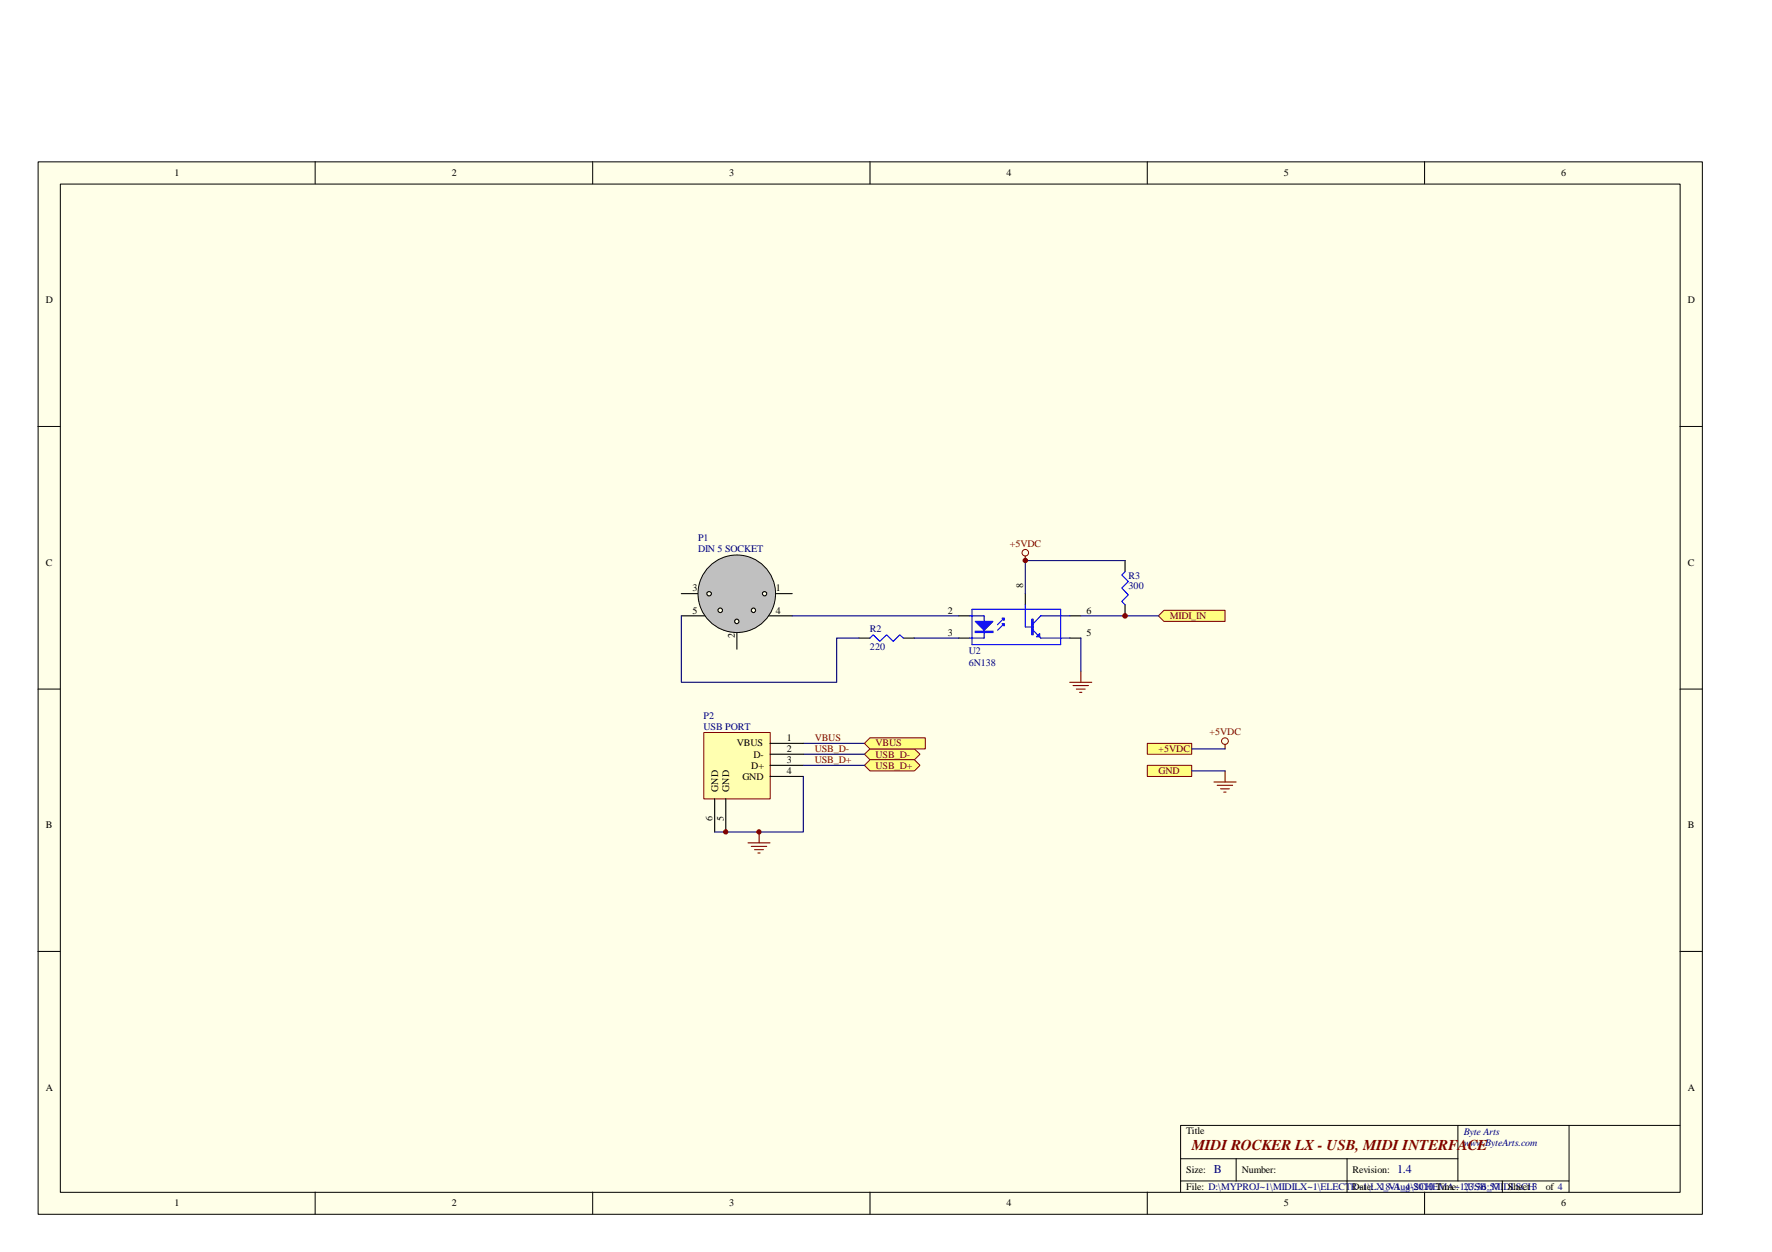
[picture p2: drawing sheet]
<svg xmlns="http://www.w3.org/2000/svg" width="297mm" height="210mm" viewBox="0 0 297 210" stroke-linecap="round" stroke-linejoin="round" font-family="sans-serif">
<path d="M6.4 27.1h279v176.5h-279z" fill="#ffffe8"/>
<g fill="none" stroke="#000" stroke-width=".17">
<path d="M6.4 27.1h279v176.5h-279zM10.1 30.9h271.5v169h-271.5zM52.8 27.1v3.7M99.4 27.1v3.7M145.8 27.1v3.7M192.3 27.1v3.7M238.8 27.1v3.7M6.3 71.5h3.8M281.6 71.5h3.7M6.3 115.5h3.8M281.6 115.5h3.7M6.3 159.5h3.8"/>
<path d="M281.6 159.5h3.7M52.8 199.9v3.6M99.4 199.9v3.6M145.8 199.9v3.6M192.3 199.9v3.6M197.9 194.3h46.5M197.9 198h65.1M207.2 194.3v3.7M225.8 194.3v5.6M238.8 199.9v3.6M244.4 188.7v9.3M251.8 198v1.9"/>
<path d="M263 188.7h-65.1v11.2M281.6 188.7h-18.6v11.2"/>
</g>
<path d="M144.9 126.4l.9-.8h7.5l.9 .8-.9 1h-7.5z" fill-rule="evenodd" fill="#ffff80"/>
<path d="M144.9 126.4l.9-.8h7.5l.9 .8-.9 1h-7.5z" fill="none" stroke="#800000" stroke-width=".17"/>
<path d="M144.9 128.3l.9-.9h7.5l.9 .9-.9 .9h-7.5z" fill-rule="evenodd" fill="#ffff80"/>
<path d="M144.9 128.3l.9-.9h7.5l.9 .9-.9 .9h-7.5z" fill="none" stroke="#800000" stroke-width=".17"/>
<path d="M171.9 99.5v1.9M160.7 103.3h1.9M160.7 107h1.9M179.3 103.3h1.9M179.3 107h1.9" fill="none" stroke="#000" stroke-width=".19"/>
<path d="M162.6 103.3h2.4v3.7h-2.4M162.9 102.2h14.9v5.9h-14.9zM168.3 104.6l-1.1 1.1M168.3 103.6l-1.1 1.1M171.9 101.4v3.7h1.3M173.2 105.7l.7 .7M174.3 106.8l.2 .2h4.8M179.3 103.3h-4.8l-1.3 1.3" fill="none" stroke="#00f" stroke-width=".19"/>
<path d="M163.5 104.2h3l-1.5 1.5z" fill="#00f"/>
<path d="M163.5 104.2h3l-1.5 1.5zM163.5 105.8h3v.2h-3z" fill="none" stroke="#00f" stroke-width=".19"/>
<path d="M163.5 105.9h3" fill="none" stroke="#00f" stroke-width=".21"/>
<path d="M168 103.6h.3v.4z" fill="#00f"/>
<path d="M168 103.6h.3v.4z" fill="none" stroke="#00f" stroke-width=".19"/>
<path d="M168 104.6h.3v.3z" fill="#00f"/>
<path d="M168 104.6h.3v.3z" fill="none" stroke="#00f" stroke-width=".19"/>
<path d="M174.3 106.2v.6h-.6z" fill="#00f"/>
<path d="M173 103.8h.2v2.6h-.2zM173.7 106.8l.6-.6v.6z" fill="none" stroke="#00f" stroke-width=".19"/>
<path d="M173.1 103.8v2.6" fill="none" stroke="#00f" stroke-width=".21"/>
<path d="M114.2 99.5h5.6M127.3 99.5h5.5M114.2 103.3h5.6M123.5 103.3v5.5M127.3 103.3h5.5" fill="none" stroke="#000" stroke-width=".19"/>
<circle cx="123.5" cy="99.5" r="6.5" fill="#c0c0c0"/>
<circle cx="123.5" cy="99.5" r="6.5" fill="none" stroke="#000" stroke-width=".17"/>
<circle cx="128.2" cy="99.5" r=".36" fill="#ffffe8"/>
<circle cx="128.2" cy="99.5" r=".36" fill="none" stroke="#000" stroke-width=".19"/>
<circle cx="123.5" cy="104.2" r=".37" fill="#ffffe8"/>
<circle cx="123.5" cy="104.2" r=".37" fill="none" stroke="#000" stroke-width=".19"/>
<circle cx="126.3" cy="102.3" r=".37" fill="#ffffe8"/>
<circle cx="126.3" cy="102.3" r=".37" fill="none" stroke="#000" stroke-width=".19"/>
<circle cx="120.7" cy="102.3" r=".38" fill="#ffffe8"/>
<circle cx="120.7" cy="102.3" r=".38" fill="none" stroke="#000" stroke-width=".19"/>
<circle cx="118.9" cy="99.5" r=".37" fill="#ffffe8"/>
<g fill="none" stroke="#000" stroke-width=".19">
<path d="M188.6 94v1.8M144 107h1.8M151.4 107h1.9M188.6 101.4v1.9"/>
<circle cx="118.9" cy="99.5" r=".37"/>
</g>
<path d="M188.6 95.8l-.6 .6 1.1 1.1-1.1 1.1 1.1 1.1-1.1 1.1 .6 .6M145.8 107l.6-.6 1.1 1.1 1.1-1.1 1.1 1.1 1.1-1.1 .6 .6" fill="none" stroke="#00f" stroke-width=".19"/>
<path d="M192.3 124.6h7.5v1.8h-7.5z" fill-rule="evenodd" fill="#ffff80"/>
<path d="M192.3 124.6h7.5v1.8h-7.5z" fill="none" stroke="#800000" stroke-width=".17"/>
<path d="M192.3 128.3h7.5v1.9h-7.5z" fill-rule="evenodd" fill="#ffff80"/>
<g fill="none" stroke="#800000" stroke-width=".17">
<path d="M192.3 128.3h7.5v1.9h-7.5z"/>
<circle cx="205.3" cy="124.2" r=".56"/>
</g>
<path d="M203.5 131.1h3.7M204 131.7h2.6M204.6 132.2h1.5M205.1 132.8h.4M205.4 124.8v.8M205.4 129.2v1.9" fill="none" stroke="#800000" stroke-width=".19"/>
<path d="M199.8 129.2h5.6M199.8 125.6h5.6" fill="none" stroke="#000080" stroke-width=".19"/>
<path d="M194.2 103.3l.9-1h10.3v1.9h-10.3z" fill-rule="evenodd" fill="#ffff80"/>
<g fill="none" stroke="#800000" stroke-width=".17">
<path d="M194.2 103.3l.9-1h10.3v1.9h-10.3z"/>
<circle cx="171.9" cy="92.7" r=".55"/>
</g>
<path d="M171.9 93.2v.8M179.3 114.4h3.7M179.9 114.9h2.6M180.4 115.5h1.5M181 116.1h.4M181.2 112.5v1.9" fill="none" stroke="#800000" stroke-width=".19"/>
<path d="M188.6 94h-16.7v5.5M114.2 103.3v11.1h26v-7.4h3.8M132.8 103.3h27.9M153.3 107h7.4M181.2 103.3h13M181.2 107v5.5M134.7 124.6h10.2M134.7 126.4h10.2" fill="none" stroke="#000080" stroke-width=".19"/>
<path d="M118 122.9h11.1v11h-11.1z" fill="#ffffb0"/>
<path d="M118 122.8h11.1v11.1h-11.1z" fill="none" stroke="#800000" stroke-width=".17"/>
<path d="M119.8 133.9v5.6M121.7 133.9v5.6M129.1 124.6h5.6M129.1 126.4h5.6M129.1 128.3h5.6M129.1 130.2h5.6" fill="none" stroke="#000" stroke-width=".19"/>
<path d="M134.7 130.2v9.3h-14.9M134.7 128.3h10.2" fill="none" stroke="#000080" stroke-width=".19"/>
<path d="M127.3 139.5v1.8M125.4 141.3h3.7M125.9 141.9h2.6M126.5 142.5h1.5M127 143h.4" fill="none" stroke="#800000" stroke-width=".19"/>
<path d="M144.9 124.6l.9-.9h9.3v1.9h-9.3z" fill-rule="evenodd" fill="#ffff80"/>
<path d="M144.9 124.6l.9-.9h9.3v1.9h-9.3z" fill="none" stroke="#800000" stroke-width=".17"/>
<circle cx="127.2" cy="139.5" r=".36" fill="#800000"/>
<circle cx="127.2" cy="139.5" r=".36" fill="none" stroke="#800000" stroke-width=".17"/>
<circle cx="171.9" cy="94" r=".37" fill="#800000"/>
<circle cx="171.9" cy="94" r=".37" fill="none" stroke="#800000" stroke-width=".17"/>
<circle cx="121.6" cy="139.5" r=".36" fill="#800000"/>
<circle cx="121.6" cy="139.5" r=".36" fill="none" stroke="#800000" stroke-width=".17"/>
<circle cx="188.6" cy="103.3" r=".38" fill="#800000"/>
<circle cx="188.6" cy="103.3" r=".38" fill="none" stroke="#800000" stroke-width=".17"/>
<text font-size="2.5" fill="#800000" x="199.8" y="192.8">MIDI ROCKER LX - USB, MIDI INTERFACE</text>
<g font-size="2" fill="#000080">
<text x="203.5" y="196.6">B</text>
<text x="234.2" y="196.6">1.4</text>
</g>
<g font-size="1.7">
<text x="29.2" y="29.5">1</text>
<text x="75.7" y="29.5">2</text>
<text x="122.2" y="29.5">3</text>
<text x="168.7" y="29.5">4</text>
<text x="215.2" y="29.5">5</text>
<text x="261.7" y="29.5">6</text>
<text x="7.7" y="50.8">D</text>
<text x="282.9" y="50.8">D</text>
<text x="7.7" y="94.9">C</text>
<text x="282.9" y="94.9">C</text>
<text x="116.1" y="99.1">3</text>
<text x="130" y="99.1">1</text>
<text x="171.5" y="98.6" transform="rotate(-90 171.5 98.6)">8</text>
<text x="116.1" y="102.9">5</text>
<text x="123.2" y="107" transform="rotate(-90 123.2 107)">2</text>
<text x="130" y="102.9">4</text>
<text x="158.9" y="102.9">2</text>
<text x="158.9" y="106.6">3</text>
<text x="182.1" y="102.9">6</text>
<text x="182.1" y="106.6">5</text>
<text x="123.5" y="125.1">VBUS</text>
<text x="131.9" y="124.2">1</text>
<text x="124.5" y="130.7">GND</text>
<text x="125.9" y="128.9">D+</text>
<text x="126.3" y="127">D-</text>
<text x="131.9" y="126.1">2</text>
<text x="131.9" y="129.8">4</text>
<text x="131.9" y="127.9">3</text>
<text x="119.5" y="137.6" transform="rotate(-90 119.5 137.6)">6</text>
<text x="120.4" y="132.8" transform="rotate(-90 120.4 132.8)">GND</text>
<text x="121.3" y="137.6" transform="rotate(-90 121.3 137.6)">5</text>
<text x="122.3" y="132.8" transform="rotate(-90 122.3 132.8)">GND</text>
<text x="7.7" y="138.9">B</text>
<text x="282.9" y="138.9">B</text>
<text x="7.7" y="182.9">A</text>
<text x="282.9" y="182.9">A</text>
<text x="198.8" y="190.2">Title</text>
<text x="198.8" y="196.6">Size:</text>
<text x="208.1" y="196.6">Number:</text>
<text x="226.7" y="196.6">Revision:</text>
<text x="29.2" y="202.2">1</text>
<text x="75.7" y="202.2">2</text>
<text x="122.2" y="202.2">3</text>
<text x="168.7" y="202.2">4</text>
<text x="198.8" y="199.4">File: D:\MYPROJ~1\MIDILX~1\ELECTR~1\LX_V1_4\SCHEMA~1\USB_MIDI.SCH</text>
<text x="215.2" y="202.2">5</text>
<text x="226.7" y="199.4">Date: 18-Aug-2010 Time: 23:36:57</text>
<text x="252.8" y="199.4">Sheet 3</text>
<text x="259.1" y="199.4">of 4</text>
<text x="261.7" y="202.2">6</text>
</g>
<g font-size="1.7" fill="#000080">
<text x="117" y="90.8">P1</text>
<text x="117" y="92.6">DIN 5 SOCKET</text>
<text x="189.2" y="97.1">R3</text>
<text x="189.2" y="98.8">300</text>
<text x="145.8" y="106">R2</text>
<text x="145.8" y="109">220</text>
<text x="162.4" y="109.7">U2</text>
<text x="162.4" y="111.6">6N138</text>
<text x="117.9" y="120.5">P2</text>
<text x="117.9" y="122.3">USB PORT</text>
<text x="245.4" y="190.2">Byte Arts</text>
<text x="245.4" y="192.1">www.ByteArts.com</text>
</g>
<g font-size="1.7" fill="#800000">
<text x="169.3" y="91.7">+5VDC</text>
<text x="196.1" y="103.8">MIDI_IN</text>
<text x="136.6" y="124.2">VBUS</text>
<text x="146.8" y="125.1">VBUS</text>
<text x="202.8" y="123.3">+5VDC</text>
<text x="136.6" y="126.1">USB_D-</text>
<text x="136.6" y="127.9">USB_D+</text>
<text x="146.8" y="127">USB_D-</text>
<text x="146.8" y="128.9">USB_D+</text>
<text x="194.2" y="126.1">+5VDC</text>
<text x="194.2" y="129.8">GND</text>
</g>
</svg>
